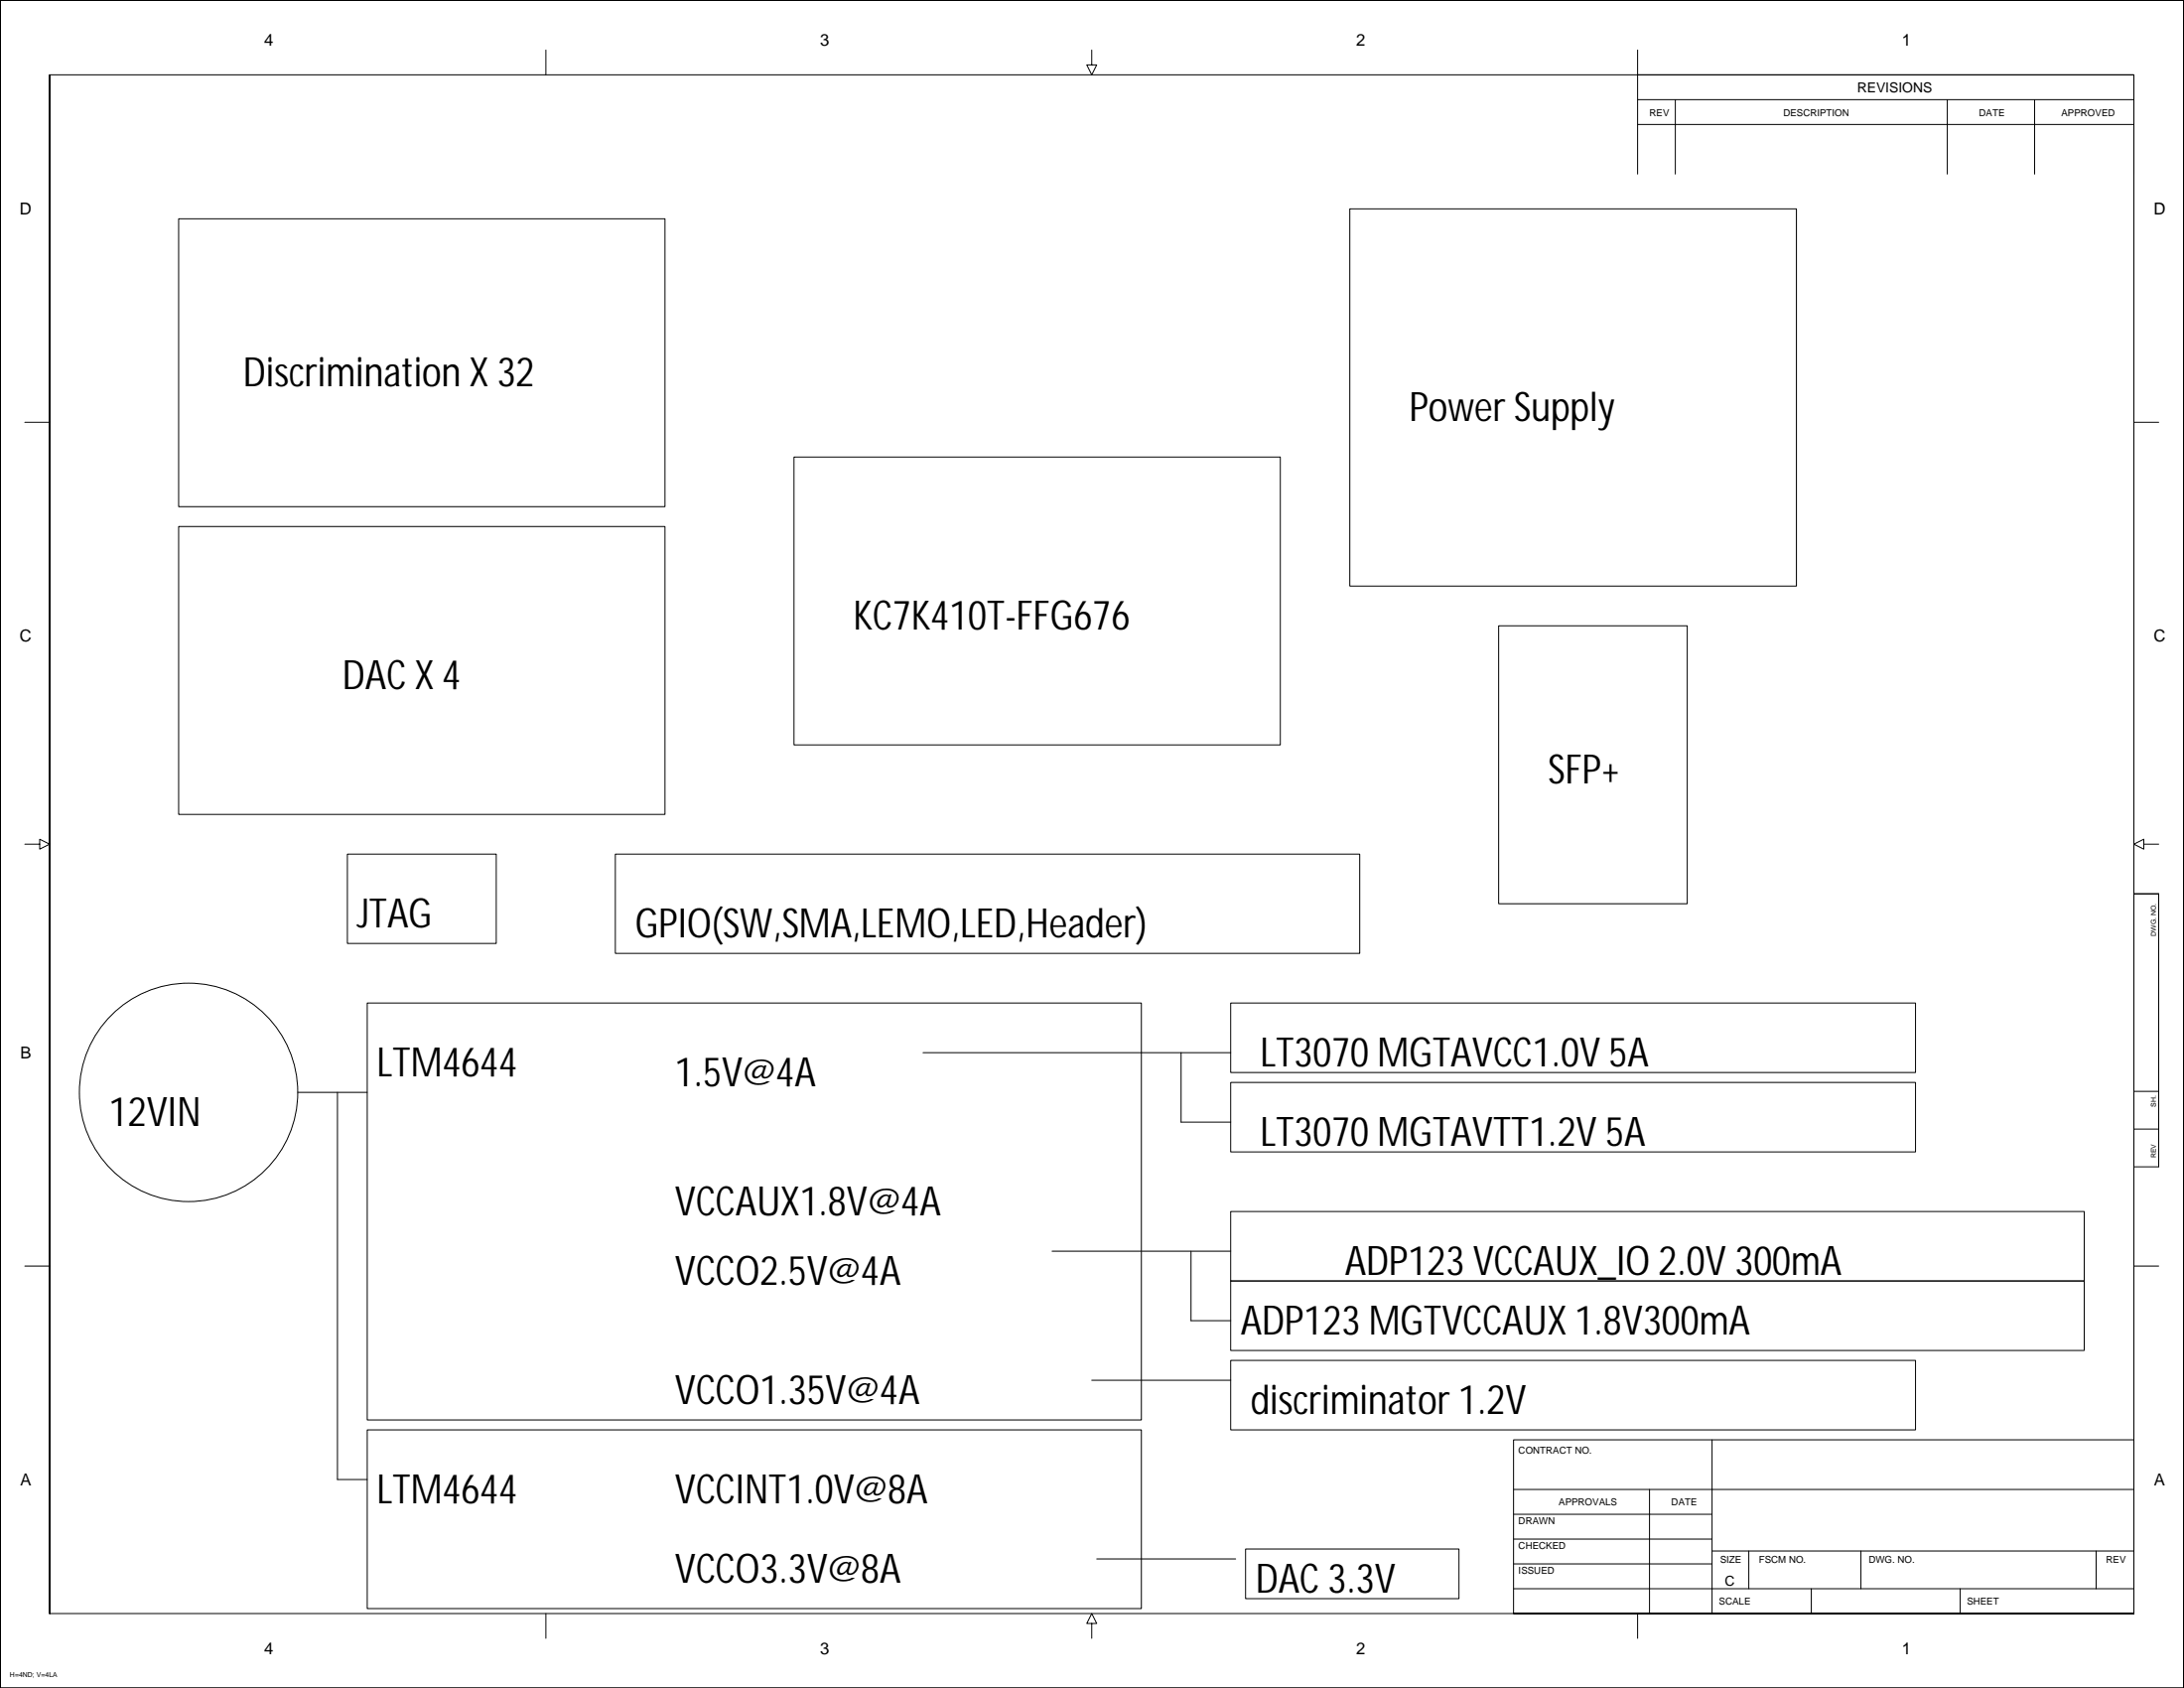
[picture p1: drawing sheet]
<svg xmlns="http://www.w3.org/2000/svg" width="559mm" height="432mm" viewBox="0 0 559 432" stroke-linecap="round" stroke-linejoin="round" font-family="sans-serif">
<g fill="none" stroke="#000" stroke-width=".25">
<path d="M0 .1h558.7v431.7h-558.7zM0 .1v431.7v-431.7h558.7v431.7h-558.7M12.7 19.1v393.7v-393.7h533.3v393.7h-533.3M139.7 12.8v6.3M279.3 12.8v3.8h-1.2l1.2 2.5 1.3-2.5h-1.3M419 19.1h127v25.4M419 12.8v31.7M419 31.8h127M419 25.5h127M428.7 25.5v19M498.2 25.5v19M520.6 25.5v19"/>
<path d="M45.7 56h124.4v73.6h-124.4zM345.4 53.4h114.2v96.5h-114.2zM6.3 108h6.4M203.2 116.9h124.4v73.7h-124.4zM546 108h6.3M45.7 134.7h124.4v73.6h-124.4zM383.5 160.1h48.2v71.1h-48.2zM6.3 215.9h3.9v1.3l2.5-1.3-2.5-1.2v1.2M88.9 218.5h38.1v22.8h-38.1zM157.4 218.5h190.5v25.4h-190.5zM548.5 215.9v1.3l-2.5-1.3 2.5-1.2v1.2h3.8M546 228.6h6.3v69.9h-6.3z"/>
<path d="M546 228.6h6.3M94 256.6h198v106.6h-198zM314.9 256.6h175.2v17.8h-175.2zM76.2 279.4h17.8M86.3 279.4v99.1h7.7M236.2 269.3h78.7M302.2 269.3v17.8h12.7M314.9 276.9h175.2v17.8h-175.2zM546 279.2h6.3M546 288.8h6.3M314.9 309.9h218.4v17.8h-218.4zM6.3 323.9h6.4"/>
<path d="M269.2 320.1h45.7M304.7 320.1v17.7h10.2M314.9 327.7h218.4v17.8h-218.4zM546 323.9h6.3M279.3 353.1h35.6M314.9 348h175.2v17.8h-175.2zM94 365.8h198v45.7h-198zM438.1 368.3v44.5M280.6 398.8h35.6M318.7 396.2h54.6v12.7h-54.6zM387.3 381h158.7M387.3 393.7h50.8"/>
<path d="M387.3 387.4h50.8M422.1 381v31.8M438.1 396.8h107.9M447.4 396.8v9.6M476.1 396.8v9.6M536.3 396.8v9.6M139.7 412.8v6.3M279.3 415.3h-1.2l1.2-2.5 1.3 2.5h-1.3v3.8M387.3 412.8h158.7h-158.7v-44.5h158.7v44.5M387.3 406.4h158.7M387.3 400.1h50.8M419 412.8v6.3"/>
<path d="M463.4 406.4v6.4M501.5 406.4v6.4"/>
<circle cx="48.2" cy="279.4" r="27.9"/>
</g>
<g font-size="10.4">
<text x="62.2" y="98.8">Discrimination X 32</text>
<text x="360.6" y="107.7">Power Supply</text>
<text x="218.4" y="161">KC7K410T-FFG676</text>
<text x="87.6" y="176.3">DAC X 4</text>
<text x="396.1" y="200.4">SFP+</text>
<text x="91.4" y="237.2">JTAG</text>
<text x="162.5" y="239.8">GPIO(SW,SMA,LEMO,LED,Header)</text>
<text x="96.5" y="275.3">LTM4644</text>
<text x="322.5" y="272.8">LT3070 MGTAVCC1.0V 5A</text>
<text x="172.7" y="277.8">1.5V@4A</text>
<text x="27.9" y="288">12VIN</text>
<text x="322.5" y="293.1">LT3070 MGTAVTT1.2V 5A</text>
<text x="172.7" y="310.9">VCCAUX1.8V@4A</text>
<text x="172.7" y="328.6">VCCO2.5V@4A</text>
<text x="344.1" y="326.1">ADP123 VCCAUX_IO 2.0V 300mA</text>
<text x="317.4" y="341.3">ADP123 MGTVCCAUX 1.8V300mA</text>
<text x="172.7" y="359.1">VCCO1.35V@4A</text>
<text x="320" y="361.6">discriminator 1.2V</text>
<text x="96.5" y="384.5">LTM4644</text>
<text x="172.7" y="384.5">VCCINT1.0V@8A</text>
<text x="172.7" y="404.8">VCCO3.3V@8A</text>
<text x="321.2" y="407.4">DAC 3.3V</text>
</g>
<g font-size="4.2">
<text x="67.6" y="11.8">4</text>
<text x="209.8" y="11.8">3</text>
<text x="347" y="11.8">2</text>
<text x="486.6" y="11.8">1</text>
<text x="5.1" y="54.9">D</text>
<text x="551" y="54.9">D</text>
<text x="5.1" y="164.1">C</text>
<text x="551" y="164.1">C</text>
<text x="5.2" y="270.8">B</text>
<text x="5.2" y="380">A</text>
<text x="551.2" y="380">A</text>
<text x="67.6" y="423.2">4</text>
<text x="209.8" y="423.2">3</text>
<text x="347" y="423.2">2</text>
<text x="486.6" y="423.2">1</text>
</g>
<g font-size="3.5">
<text x="475.2" y="23.7">REVISIONS</text>
<text x="441.4" y="405.5">C</text>
</g>
<g font-size="2.5">
<text x="422.1" y="29.7">REV</text>
<text x="456.3" y="29.7">DESCRIPTION</text>
<text x="506.4" y="29.7">DATE</text>
<text x="527.4" y="29.7">APPROVED</text>
<text x="388.5" y="371.7">CONTRACT NO.</text>
<text x="388.5" y="389.8">DRAWN</text>
<text x="398.8" y="384.9">APPROVALS</text>
<text x="427.6" y="384.9">DATE</text>
<text x="388.5" y="396.1">CHECKED</text>
<text x="440.1" y="399.7">SIZE</text>
<text x="450" y="399.7">FSCM NO.</text>
<text x="478.1" y="399.7">DWG. NO.</text>
<text x="538.9" y="399.7">REV</text>
<text x="388.5" y="402.5">ISSUED</text>
<text x="439.8" y="410.3">SCALE</text>
<text x="503.3" y="410.3">SHEET</text>
</g>
<g font-size="1.8">
<text x="551.7" y="239.5" transform="rotate(-90 551.7 239.5)">DWG. NO.</text>
<text x="551.7" y="283.2" transform="rotate(-90 551.7 283.2)">SH.</text>
<text x="551.7" y="296.2" transform="rotate(-90 551.7 296.2)">REV</text>
<text x="2.5" y="428.9">H=4ND; V=4LA</text>
</g>
</svg>
